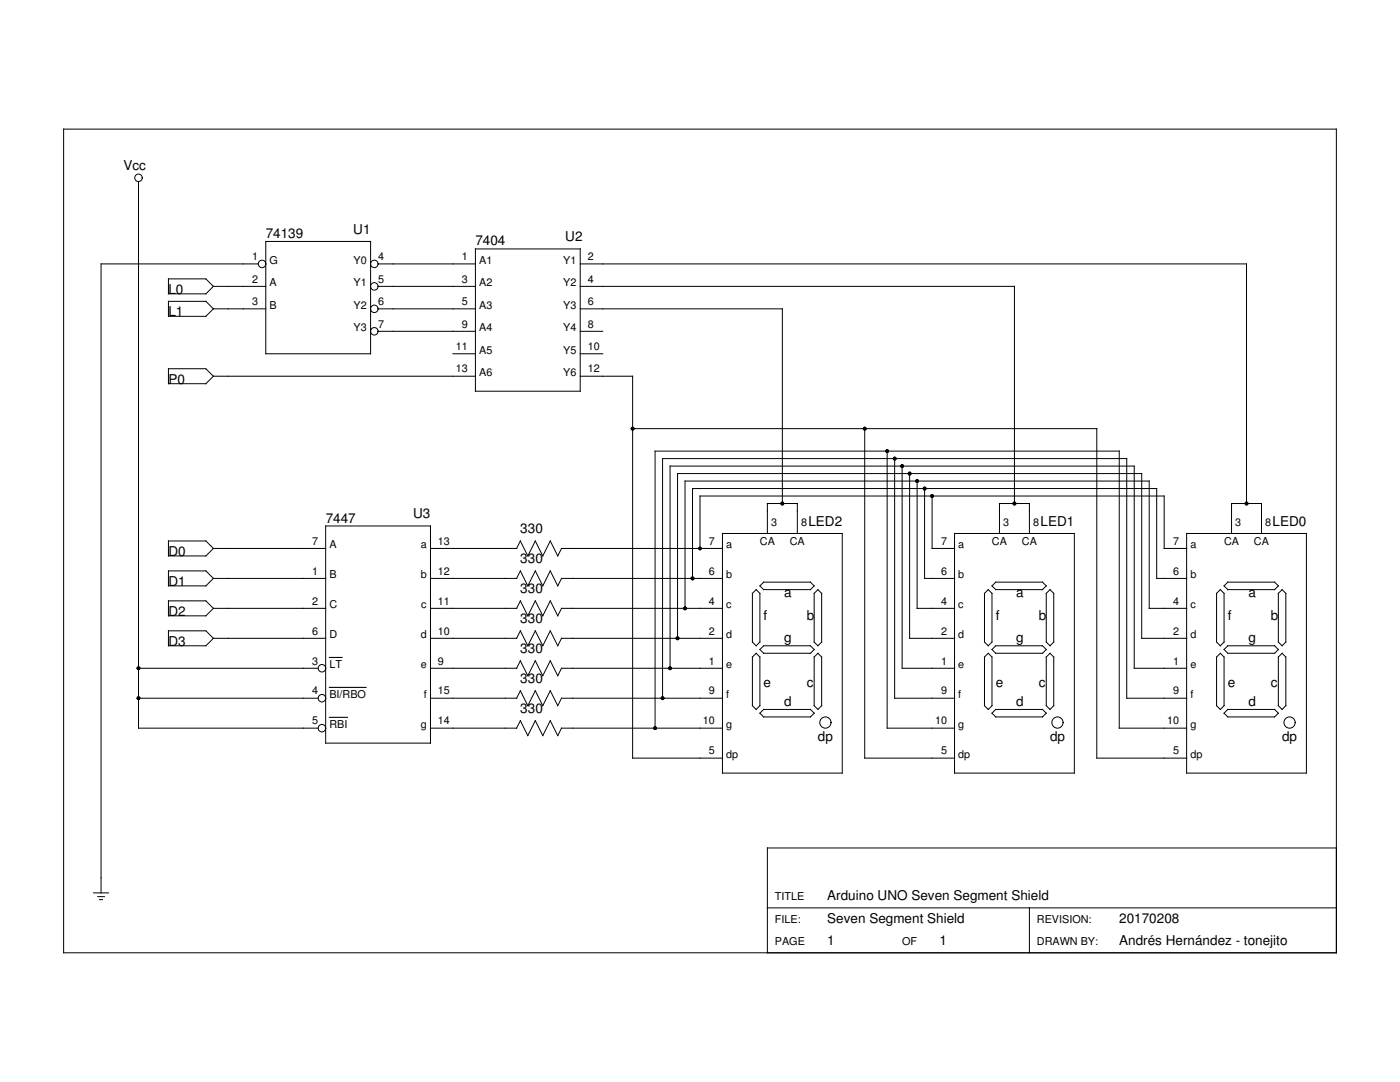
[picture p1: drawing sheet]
<svg xmlns="http://www.w3.org/2000/svg" width="279mm" height="216mm" viewBox="0 0 279 216" stroke-linecap="round" stroke-linejoin="round" font-family="sans-serif">
<g fill="none" stroke="#000" stroke-width=".2">
<path d="M12.7 25.8h254v164.3h-254zM27.6 36.2v109.1h35.9M33.6 55.6h7.5l1.5 1.5-1.5 1.5h-7.5zM42.6 57.1h10.4M51.5 52.7h-31.3v125.5M53 48.2h21v22.4h-21zM75.5 52.7h19.4M75.5 57.1h19.4M94.9 49.7h20.9v28.4h-20.9zM115.8 52.7h133v47.8M115.8 57.1h86.7v43.4M33.6 60.1h7.5l1.5 1.5-1.5 1.5h-7.5z"/>
<path d="M33.6 73.6h7.5l1.5 1.5-1.5 1.5h-7.5zM42.6 61.6h10.4M42.6 75.1h52.3M75.5 61.6h19.4M75.5 66.1h19.4M90.4 70.6h4.5M115.8 61.6h40.3v38.9M115.8 66.1h4.5M115.8 75.1h10.5v76.2h17.9M115.8 70.6h4.5M126.3 85.5h92.6v65.8h17.9M172.6 85.5v65.8h17.9"/>
<path d="M177.1 90v55.3h13.4M178.5 91.5v47.8h12M180 93v40.3h10.5M181.5 94.5v32.9h9M183 96v25.4h7.5M184.5 97.5v17.9h6M186 99v10.4h4.5M33.6 107.9h7.5l1.5 1.5-1.5 1.5h-7.5zM33.6 113.9h7.5l1.5 1.5-1.5 1.5h-7.5zM33.6 119.9h7.5l1.5 1.5-1.5 1.5h-7.5zM42.6 109.4h22.4M42.6 115.4h22.4"/>
<path d="M65 105h20.9v43.3h-20.9zM85.9 109.4h17.2M85.9 115.4h17.2M103.8 107.9l1.5 3 1.5-3 1.5 3 1.5-3 1.5 3 .8-1.5h32.1M103.8 113.9l1.5 3 1.5-3 1.5 3 1.5-3 1.5 3 .8-1.5h32.1M103.8 119.9l1.5 3 1.5-3 1.5 3 1.5-3 1.5 3 .8-1.5h32.1M103.9 107.9l-.8 1.5M103.9 113.9l-.8 1.5M103.9 119.9l-.8 1.5M138.2 115.4v-17.9h92.6v17.9h6M139.7 109.4v-10.4h92.6v10.4h4.5M144.2 106.4h23.9v47.9h-23.9z"/>
<path d="M150.2 118.4l.7-.7 .8 .7v9.7l-.8 .8-.7-.8zM152.4 116.2h9.3l.8 .7-.8 .8h-9.3l-.7-.8zM153.1 106.4v-5.9h6v5.9M162.5 118.4l.7-.7 .8 .7v9.7l-.8 .8-.7-.8zM190.5 106.4h23.9v47.9h-23.9zM197.2 117.7l.8 .7v9.7l-.8 .8-.7-.8v-9.7zM198 116.9l.7-.7h9.4l.7 .7-.7 .8h-9.4zM199.5 106.4v-5.9h5.9v5.9M208.8 118.4l.7-.7 .8 .7v9.7l-.8 .8-.7-.8zM236.8 106.4h23.9v47.9h-23.9zM242.8 118.4l.7-.7 .8 .7v9.7l-.8 .8-.7-.8zM244.3 116.9l.7-.7h9.4l.7 .7-.7 .8h-9.4z"/>
<path d="M245.8 106.4v-5.9h6v5.9M255.1 118.4l.8-.7 .7 .7v9.7l-.7 .8-.8-.8zM27.6 133.3h35.9M27.6 139.3h35.9M33.6 125.9h7.5l1.5 1.5-1.5 1.5h-7.5zM42.6 121.4h22.4M42.6 127.4h22.4M85.9 121.4h17.2M85.9 127.4h17.2M85.9 133.3h17.2M85.9 139.3h17.2M103.8 125.9l1.5 3 1.5-3 1.5 3 1.5-3 1.5 3 .8-1.5h32.1"/>
<path d="M103.8 131.8l1.5 3 1.5-3 1.5 3 1.5-3 1.5 3 .8-1.5h32.1M103.8 137.8l1.5 3 1.5-3 1.5 3 1.5-3 1.5 3 .8-1.5h32.1M103.9 125.9l-.8 1.5M103.9 131.8l-.8 1.5M103.9 137.8l-.8 1.5M132.2 139.3v-47.8h92.7v47.8h11.9M133.7 133.3v-40.3h92.7v40.3h10.4M135.2 127.4v-32.9h92.7v32.9h8.9M136.7 121.4v-25.4h92.6v25.4h7.5M150.2 131.1l.7-.7 .8 .7v9.7l-.8 .8-.7-.8zM152.4 128.9h9.3l.8 .7-.8 .8h-9.3l-.7-.8zM163.2 130.4l.8 .7v9.7l-.8 .8-.7-.8v-9.7z"/>
<path d="M197.2 130.4l.8 .7v9.7l-.8 .8-.7-.8v-9.7zM198 129.6l.7-.7h9.4l.7 .7-.7 .8h-9.4zM208.8 131.1l.7-.7 .8 .7v9.7l-.8 .8-.7-.8zM242.8 131.1l.7-.7 .8 .7v9.7l-.8 .8-.7-.8zM244.3 129.6l.7-.7h9.4l.7 .7-.7 .8h-9.4zM255.1 131.1l.8-.7 .7 .7v9.7l-.7 .8-.8-.8zM85.9 145.3h17.2M103.8 143.8l1.5 3 1.5-3 1.5 3 1.5-3 1.5 3 .8-1.5h32.1M103.9 143.8l-.8 1.5M130.7 145.3v-55.3h92.7v55.3h13.4M152.4 141.6h9.3l.8 .7-.8 .8h-9.3l-.7-.8zM198 142.3l.7-.7h9.4l.7 .7-.7 .8h-9.4z"/>
<path d="M244.3 142.3l.7-.7h9.4l.7 .7-.7 .8h-9.4zM18.7 178.2h3M19.5 178.9h1.3M19.9 179.5h.6M266.7 169.2h-113.6v20.9M153.1 181.2h113.6M205.4 181.2v8.9"/>
<circle cx="27.6" cy="35.5" r=".75"/>
<circle cx="52.3" cy="52.7" r=".75"/>
<circle cx="74.7" cy="52.7" r=".75"/>
<circle cx="74.7" cy="57.1" r=".75"/>
<circle cx="74.7" cy="61.6" r=".75"/>
<circle cx="74.7" cy="66.1" r=".75"/>
<circle cx="64.2" cy="133.3" r=".75"/>
<circle cx="64.2" cy="139.3" r=".75"/>
<circle cx="64.2" cy="145.3" r=".75"/>
<circle cx="164.7" cy="144.2" r="1.12"/>
<circle cx="211" cy="144.2" r="1.12"/>
<circle cx="257.4" cy="144.2" r="1.12"/>
</g>
<path d="M65.7 137.2h7.4M65.7 131.2h2.6M65.7 143.1h3.6" fill="none" stroke="#000" stroke-width=".22"/>
<g fill="#000">
<circle cx="126.3" cy="85.5" r=".37"/>
<circle cx="172.6" cy="85.5" r=".37"/>
<circle cx="177.1" cy="90" r=".37"/>
<circle cx="178.5" cy="91.5" r=".37"/>
<circle cx="180" cy="93" r=".37"/>
<circle cx="181.5" cy="94.5" r=".37"/>
<circle cx="183" cy="96" r=".37"/>
<circle cx="184.5" cy="97.5" r=".37"/>
<circle cx="186" cy="99" r=".37"/>
<circle cx="138.2" cy="115.4" r=".37"/>
<circle cx="139.7" cy="109.4" r=".37"/>
<circle cx="156.1" cy="100.5" r=".37"/>
<circle cx="202.5" cy="100.5" r=".37"/>
<circle cx="248.8" cy="100.5" r=".37"/>
<circle cx="27.6" cy="133.3" r=".37"/>
<circle cx="27.6" cy="139.3" r=".37"/>
<circle cx="132.2" cy="139.3" r=".37"/>
<circle cx="133.7" cy="133.3" r=".37"/>
<circle cx="135.2" cy="127.4" r=".37"/>
<circle cx="136.7" cy="121.4" r=".37"/>
<circle cx="130.7" cy="145.3" r=".37"/>
</g>
<g font-size="2.7">
<text x="24.7" y="34">Vcc</text>
<text x="53" y="47.6">74139</text>
<text x="70.5" y="46.7">U1</text>
<text x="94.9" y="48.9">7404</text>
<text x="112.8" y="48.2">U2</text>
<text x="33.6" y="58.6">L0</text>
<text x="33.6" y="63.1">L1</text>
<text x="33.6" y="76.6">P0</text>
<text x="65" y="104.4">7447</text>
<text x="82.5" y="103.5">U3</text>
<text x="103.8" y="106.4">330</text>
<text x="161.3" y="105">LED2</text>
<text x="207.7" y="105">LED1</text>
<text x="254" y="105">LED0</text>
<text x="33.6" y="110.9">D0</text>
<text x="103.8" y="112.4">330</text>
<text x="33.6" y="116.9">D1</text>
<text x="103.8" y="118.4">330</text>
<text x="156.5" y="119.1">a</text>
<text x="202.8" y="119.1">a</text>
<text x="249.1" y="119.1">a</text>
<text x="33.6" y="122.9">D2</text>
<text x="103.8" y="124.4">330</text>
<text x="152.4" y="123.6">f</text>
<text x="161" y="123.6">b</text>
<text x="198.7" y="123.6">f</text>
<text x="207.3" y="123.6">b</text>
<text x="245" y="123.6">f</text>
<text x="253.6" y="123.6">b</text>
<text x="33.6" y="128.9">D3</text>
<text x="103.8" y="130.4">330</text>
<text x="156.5" y="128.1">g</text>
<text x="202.8" y="128.1">g</text>
<text x="249.1" y="128.1">g</text>
<text x="103.8" y="136.3">330</text>
<text x="152.4" y="137.1">e</text>
<text x="161" y="137.1">c</text>
<text x="198.7" y="137.1">e</text>
<text x="207.3" y="137.1">c</text>
<text x="245" y="137.1">e</text>
<text x="253.6" y="137.1">c</text>
<text x="103.8" y="142.3">330</text>
<text x="156.5" y="140.8">d</text>
<text x="202.8" y="140.8">d</text>
<text x="249.1" y="140.8">d</text>
<text x="163.2" y="147.9">dp</text>
<text x="209.6" y="147.9">dp</text>
<text x="255.9" y="147.9">dp</text>
<text x="165.1" y="179.7">Arduino UNO Seven Segment Shield</text>
<text x="165.1" y="184.1">Seven Segment Shield</text>
<text x="223.4" y="184.1">20170208</text>
<text x="165.1" y="188.6">1</text>
<text x="187.5" y="188.6">1</text>
<text x="223.4" y="188.6">Andrés Hernández - tonejito</text>
</g>
<g font-size="2.2">
<text x="50.3" y="51.9">1</text>
<text x="53.8" y="52.7">G</text>
<text x="70.6" y="52.7">Y0</text>
<text x="75.5" y="51.9">4</text>
<text x="92.2" y="51.9">1</text>
<text x="95.6" y="52.7">A1</text>
<text x="112.4" y="52.7">Y1</text>
<text x="117.3" y="51.9">2</text>
<text x="50.3" y="56.4">2</text>
<text x="53.8" y="57.1">A</text>
<text x="70.6" y="57.1">Y1</text>
<text x="75.5" y="56.4">5</text>
<text x="92.2" y="56.4">3</text>
<text x="95.6" y="57.1">A2</text>
<text x="112.4" y="57.1">Y2</text>
<text x="117.3" y="56.4">4</text>
<text x="50.3" y="60.9">3</text>
<text x="53.8" y="61.6">B</text>
<text x="70.6" y="61.6">Y2</text>
<text x="75.5" y="60.9">6</text>
<text x="75.5" y="65.4">7</text>
<text x="92.2" y="60.9">5</text>
<text x="92.2" y="65.4">9</text>
<text x="95.6" y="61.6">A3</text>
<text x="112.4" y="61.6">Y3</text>
<text x="117.3" y="65.4">8</text>
<text x="117.3" y="60.9">6</text>
<text x="70.6" y="66.1">Y3</text>
<text x="91" y="69.8">11</text>
<text x="95.6" y="70.6">A5</text>
<text x="95.6" y="66.1">A4</text>
<text x="112.4" y="70.6">Y5</text>
<text x="112.4" y="66.1">Y4</text>
<text x="117.3" y="69.8">10</text>
<text x="91" y="74.3">13</text>
<text x="95.6" y="75.1">A6</text>
<text x="112.4" y="75.1">Y6</text>
<text x="117.3" y="74.3">12</text>
<text x="153.9" y="105">3</text>
<text x="159.9" y="105">8</text>
<text x="200.2" y="105">3</text>
<text x="206.2" y="105">8</text>
<text x="246.5" y="105">3</text>
<text x="252.5" y="105">8</text>
<text x="62.3" y="108.7">7</text>
<text x="65.7" y="109.4">A</text>
<text x="84" y="109.4">a</text>
<text x="87.4" y="108.7">13</text>
<text x="141.5" y="108.7">7</text>
<text x="144.9" y="109.4">a</text>
<text x="151.6" y="108.8">CA</text>
<text x="157.6" y="108.8">CA</text>
<text x="187.8" y="108.7">7</text>
<text x="191.2" y="109.4">a</text>
<text x="198" y="108.8">CA</text>
<text x="203.9" y="108.8">CA</text>
<text x="234.1" y="108.7">7</text>
<text x="237.6" y="109.4">a</text>
<text x="244.3" y="108.8">CA</text>
<text x="250.3" y="108.8">CA</text>
<text x="62.3" y="114.7">1</text>
<text x="65.7" y="115.4">B</text>
<text x="84" y="115.4">b</text>
<text x="87.4" y="114.7">12</text>
<text x="141.5" y="114.7">6</text>
<text x="144.9" y="115.4">b</text>
<text x="187.8" y="114.7">6</text>
<text x="191.2" y="115.4">b</text>
<text x="234.1" y="114.7">6</text>
<text x="237.6" y="115.4">b</text>
<text x="62.3" y="120.6">2</text>
<text x="65.7" y="121.4">C</text>
<text x="84.1" y="121.4">c</text>
<text x="87.4" y="120.6">11</text>
<text x="141.5" y="120.6">4</text>
<text x="144.9" y="121.4">c</text>
<text x="187.8" y="120.6">4</text>
<text x="191.2" y="121.4">c</text>
<text x="234.1" y="120.6">4</text>
<text x="237.6" y="121.4">c</text>
<text x="62.3" y="126.6">6</text>
<text x="65.7" y="127.4">D</text>
<text x="84" y="127.4">d</text>
<text x="87.4" y="126.6">10</text>
<text x="141.5" y="126.6">2</text>
<text x="144.9" y="127.4">d</text>
<text x="187.8" y="126.6">2</text>
<text x="191.2" y="127.4">d</text>
<text x="234.1" y="126.6">2</text>
<text x="237.6" y="127.4">d</text>
<text x="62.3" y="132.6">3</text>
<text x="65.7" y="133.3">LT</text>
<text x="84" y="133.3">e</text>
<text x="87.4" y="132.6">9</text>
<text x="141.5" y="132.6">1</text>
<text x="144.9" y="133.3">e</text>
<text x="187.8" y="132.6">1</text>
<text x="191.2" y="133.3">e</text>
<text x="234.1" y="132.6">1</text>
<text x="237.6" y="133.3">e</text>
<text x="62.3" y="138.6">4</text>
<text x="65.7" y="139.3">BI/RBO</text>
<text x="84.6" y="139.3">f</text>
<text x="87.4" y="138.6">15</text>
<text x="141.5" y="138.6">9</text>
<text x="144.9" y="139.3">f</text>
<text x="187.8" y="138.6">9</text>
<text x="191.2" y="139.3">f</text>
<text x="234.1" y="138.6">9</text>
<text x="237.6" y="139.3">f</text>
<text x="62.3" y="144.5">5</text>
<text x="65.7" y="145.3">RBI</text>
<text x="84" y="145.3">g</text>
<text x="87.4" y="144.5">14</text>
<text x="140.3" y="144.5">10</text>
<text x="144.9" y="145.3">g</text>
<text x="186.6" y="144.5">10</text>
<text x="191.2" y="145.3">g</text>
<text x="232.9" y="144.5">10</text>
<text x="237.6" y="145.3">g</text>
<text x="141.5" y="150.5">5</text>
<text x="144.9" y="151.3">dp</text>
<text x="187.8" y="150.5">5</text>
<text x="191.2" y="151.3">dp</text>
<text x="234.1" y="150.5">5</text>
<text x="237.6" y="151.3">dp</text>
<text x="154.6" y="179.7">TITLE</text>
<text x="154.6" y="184.1">FILE:</text>
<text x="206.9" y="184.1">REVISION:</text>
<text x="154.6" y="188.6">PAGE</text>
<text x="180" y="188.6">OF</text>
<text x="206.9" y="188.6">DRAWN BY:</text>
</g>
</svg>
